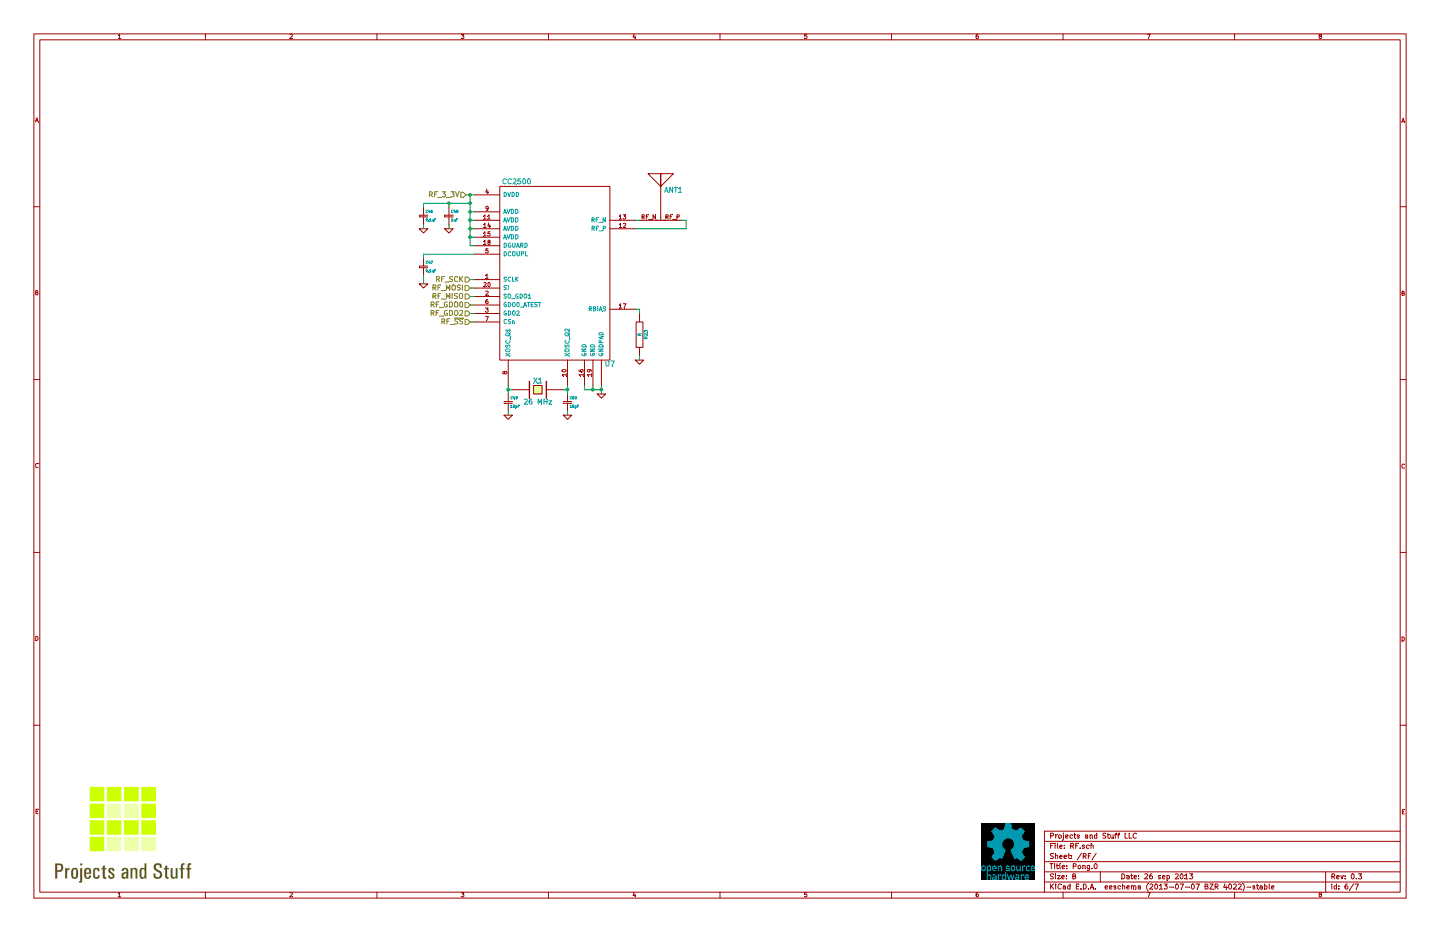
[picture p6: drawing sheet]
EESchema Schematic File Version 2
LIBS:power
LIBS:device
LIBS:transistors
LIBS:conn
LIBS:linear
LIBS:regul
LIBS:74xx
LIBS:cmos4000
LIBS:adc-dac
LIBS:memory
LIBS:xilinx
LIBS:special
LIBS:microcontrollers
LIBS:dsp
LIBS:microchip
LIBS:analog_switches
LIBS:motorola
LIBS:texas
LIBS:intel
LIBS:audio
LIBS:interface
LIBS:digital-audio
LIBS:philips
LIBS:display
LIBS:cypress
LIBS:siliconi
LIBS:opto
LIBS:atmel
LIBS:contrib
LIBS:valves
LIBS:Pong.0
LIBS:bq24163
LIBS:usb-micro-b
LIBS:IP4234CZ6
LIBS:Pong.0-cache
EELAYER 27 0
EELAYER END
$Descr B 17000 11000
encoding utf-8
Sheet 6 7
Title "Pong.0"
Date "26 sep 2013"
Rev "0.3"
Comp "Projects and Stuff LLC"
Comment1 ""
Comment2 ""
Comment3 ""
Comment4 ""
$EndDescr
$Comp
L CC2500 U7
U 1 1
P 6550 3200
F 0 "U7" H 7200 2100 60  0000 C CNN
F 1 "CC2500" H 6100 4250 60  0000 C CNN
F 2 "" H 6950 3200 60  0000 C CNN
F 3 "" H 6950 3200 60  0000 C CNN
	1    6550 3200
	1    0    0    -1  
$EndComp
$Comp
L CRYSTAL X1
U 1 1
P 6350 4600
F 0 "X1" H 6350 4700 60  0000 C CNN
F 1 "26 MHz" H 6350 4450 60  0000 C CNN
F 2 "~" H 6350 4600 60  0000 C CNN
F 3 "~" H 6350 4600 60  0000 C CNN
	1    6350 4600
	1    0    0    -1  
$EndComp
$Comp
L CSMALL C49
U 1 1
P 6000 4750
F 0 "C49" H 6025 4800 30  0000 L CNN
F 1 "15pF" H 6025 4700 30  0000 L CNN
F 2 "~" H 6000 4750 60  0000 C CNN
F 3 "~" H 6000 4750 60  0000 C CNN
	1    6000 4750
	1    0    0    -1  
$EndComp
$Comp
L CSMALL C50
U 1 1
P 6700 4750
F 0 "C50" H 6725 4800 30  0000 L CNN
F 1 "15pF" H 6725 4700 30  0000 L CNN
F 2 "~" H 6700 4750 60  0000 C CNN
F 3 "~" H 6700 4750 60  0000 C CNN
	1    6700 4750
	1    0    0    -1  
$EndComp
Wire Wire Line
	6050 4600 6000 4600
Connection ~ 6000 4600
Wire Wire Line
	6650 4600 6700 4600
Connection ~ 6700 4600
$Comp
L GND #PWR059
U 1 1
P 6700 4900
F 0 "#PWR059" H 6700 4900 30  0001 C CNN
F 1 "GND" H 6700 4830 30  0001 C CNN
F 2 "" H 6700 4900 60  0000 C CNN
F 3 "" H 6700 4900 60  0000 C CNN
	1    6700 4900
	1    0    0    -1  
$EndComp
$Comp
L GND #PWR060
U 1 1
P 6000 4900
F 0 "#PWR060" H 6000 4900 30  0001 C CNN
F 1 "GND" H 6000 4830 30  0001 C CNN
F 2 "" H 6000 4900 60  0000 C CNN
F 3 "" H 6000 4900 60  0000 C CNN
	1    6000 4900
	1    0    0    -1  
$EndComp
Wire Wire Line
	6000 4850 6000 4900
Wire Wire Line
	6700 4850 6700 4900
Wire Wire Line
	5500 2300 5600 2300
Wire Wire Line
	5550 2500 5600 2500
Wire Wire Line
	5550 2600 5600 2600
Connection ~ 5550 2500
Wire Wire Line
	5550 2700 5600 2700
Connection ~ 5550 2600
Wire Wire Line
	5550 2800 5600 2800
Connection ~ 5550 2700
Wire Wire Line
	5550 2900 5600 2900
Connection ~ 5550 2800
Connection ~ 5550 2300
$Comp
L CSMALL C47
U 1 1
P 5000 3150
F 0 "C47" H 5025 3200 30  0000 L CNN
F 1 "0.1uF" H 5025 3100 30  0000 L CNN
F 2 "~" H 5000 3150 60  0000 C CNN
F 3 "~" H 5000 3150 60  0000 C CNN
	1    5000 3150
	1    0    0    -1  
$EndComp
$Comp
L GND #PWR061
U 1 1
P 5000 3350
F 0 "#PWR061" H 5000 3350 30  0001 C CNN
F 1 "GND" H 5000 3280 30  0001 C CNN
F 2 "" H 5000 3350 60  0000 C CNN
F 3 "" H 5000 3350 60  0000 C CNN
	1    5000 3350
	1    0    0    -1  
$EndComp
Wire Wire Line
	5000 3250 5000 3350
$Comp
L R R23
U 1 1
P 7550 3950
F 0 "R23" V 7630 3950 40  0000 C CNN
F 1 "R" V 7557 3951 40  0000 C CNN
F 2 "~" V 7480 3950 30  0000 C CNN
F 3 "~" H 7550 3950 30  0000 C CNN
	1    7550 3950
	1    0    0    -1  
$EndComp
Wire Wire Line
	7500 3650 7550 3650
Wire Wire Line
	7550 3650 7550 3700
$Comp
L GND #PWR062
U 1 1
P 7550 4250
F 0 "#PWR062" H 7550 4250 30  0001 C CNN
F 1 "GND" H 7550 4180 30  0001 C CNN
F 2 "" H 7550 4250 60  0000 C CNN
F 3 "" H 7550 4250 60  0000 C CNN
	1    7550 4250
	1    0    0    -1  
$EndComp
Wire Wire Line
	7550 4200 7550 4250
Wire Wire Line
	6900 4550 6900 4600
Wire Wire Line
	6900 4600 7100 4600
Wire Wire Line
	7100 4550 7100 4650
Wire Wire Line
	7000 4550 7000 4600
Connection ~ 7000 4600
Connection ~ 7100 4600
$Comp
L GND #PWR063
U 1 1
P 7100 4650
F 0 "#PWR063" H 7100 4650 30  0001 C CNN
F 1 "GND" H 7100 4580 30  0001 C CNN
F 2 "" H 7100 4650 60  0000 C CNN
F 3 "" H 7100 4650 60  0000 C CNN
	1    7100 4650
	1    0    0    -1  
$EndComp
$Comp
L CSMALL C48
U 1 1
P 5300 2550
F 0 "C48" H 5325 2600 30  0000 L CNN
F 1 "1uF" H 5325 2500 30  0000 L CNN
F 2 "~" H 5300 2550 60  0000 C CNN
F 3 "~" H 5300 2550 60  0000 C CNN
	1    5300 2550
	1    0    0    -1  
$EndComp
$Comp
L CSMALL C46
U 1 1
P 5000 2550
F 0 "C46" H 5025 2600 30  0000 L CNN
F 1 "0.1uF" H 5025 2500 30  0000 L CNN
F 2 "~" H 5000 2550 60  0000 C CNN
F 3 "~" H 5000 2550 60  0000 C CNN
	1    5000 2550
	1    0    0    -1  
$EndComp
$Comp
L GND #PWR064
U 1 1
P 5000 2700
F 0 "#PWR064" H 5000 2700 30  0001 C CNN
F 1 "GND" H 5000 2630 30  0001 C CNN
F 2 "" H 5000 2700 60  0000 C CNN
F 3 "" H 5000 2700 60  0000 C CNN
	1    5000 2700
	1    0    0    -1  
$EndComp
$Comp
L GND #PWR065
U 1 1
P 5300 2700
F 0 "#PWR065" H 5300 2700 30  0001 C CNN
F 1 "GND" H 5300 2630 30  0001 C CNN
F 2 "" H 5300 2700 60  0000 C CNN
F 3 "" H 5300 2700 60  0000 C CNN
	1    5300 2700
	1    0    0    -1  
$EndComp
Wire Wire Line
	5000 2650 5000 2700
Wire Wire Line
	5300 2650 5300 2700
Wire Wire Line
	5000 2450 5000 2400
Wire Wire Line
	5000 2400 5550 2400
Wire Wire Line
	5300 2400 5300 2450
Connection ~ 5550 2400
Connection ~ 5300 2400
EndData
$EndBitmap
EndData
$EndBitmap
Text HLabel 5500 2300 0    60   Input ~ 0
RF_3_3V
Wire Wire Line
	5600 3300 5550 3300
Wire Wire Line
	5600 3400 5550 3400
Text HLabel 5550 3300 0    60   Input ~ 0
RF_SCK
Text HLabel 5550 3400 0    60   Input ~ 0
RF_MOSI
Text HLabel 5550 3500 0    60   Input ~ 0
RF_MISO
Wire Wire Line
	5550 3500 5600 3500
Wire Wire Line
	5600 3800 5550 3800
Wire Wire Line
	5600 3700 5550 3700
Wire Wire Line
	5600 3600 5550 3600
Text HLabel 5550 3800 0    60   Input ~ 0
RF_~SS
Wire Wire Line
	5550 2300 5550 2900
Text HLabel 5550 3700 0    60   Input ~ 0
RF_GDO2
Text HLabel 5550 3600 0    60   Input ~ 0
RF_GDO0
Wire Wire Line
	6000 4550 6000 4650
Wire Wire Line
	6700 4550 6700 4650
$Comp
L DIPOLE ANT1
U 1 1
P 7800 2450
F 0 "ANT1" H 7950 2650 60  0000 C CNN
F 1 "DIPOLE" H 7800 2900 60  0001 C CNN
F 2 "" H 7800 2450 60  0000 C CNN
F 3 "" H 7800 2450 60  0000 C CNN
	1    7800 2450
	1    0    0    -1  
$EndComp
Wire Wire Line
	7500 2600 7550 2600
Wire Wire Line
	7500 2700 8100 2700
Wire Wire Line
	8100 2700 8100 2600
Wire Wire Line
	8100 2600 8050 2600
Wire Wire Line
	5600 3000 5000 3000
Wire Wire Line
	5000 3000 5000 3050
$EndSCHEMATC
